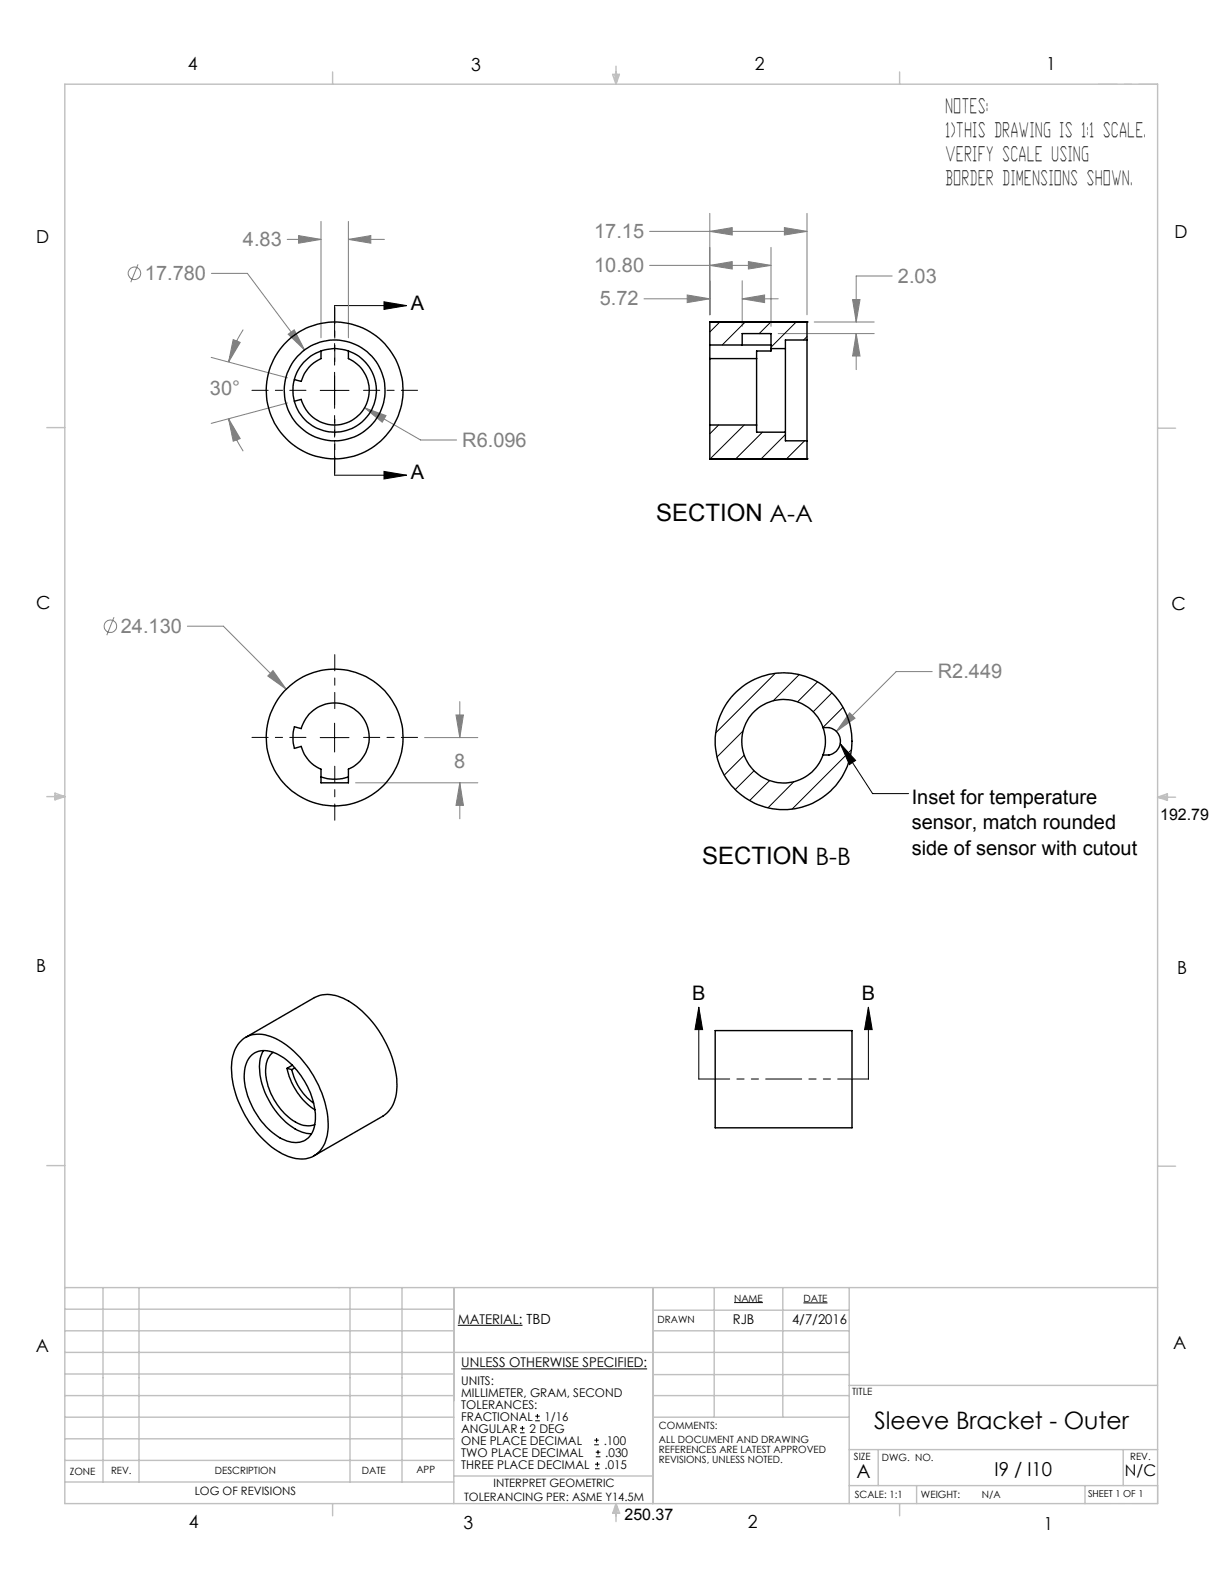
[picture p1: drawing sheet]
<svg xmlns="http://www.w3.org/2000/svg" width="216mm" height="279mm" viewBox="0 0 216 279" stroke-linecap="round" stroke-linejoin="round" font-family="sans-serif">
<g fill="none" stroke="#808080" stroke-width=".18">
<path d="M56.6 39.1v20.5M61.5 39.1v20.5M125.2 37.6v17.9M142.3 37.6v17.9M24.3 46.6l-1.2 3.2M37.3 48.2h6.3l10.1 13.5M41.1 59.9l1.3 .5-2.1 3.5zM42.9 58.1a19.6 19.6 0 0 0-2.6 5.8M50.7 42.2h5.9M50.8 58.9l1.1-.7 1.8 3.5zM52.7 41.6l3.9 .6-3.9 .7zM61.5 42.2l3.9-.6v1.3z"/>
<path d="M61.5 42.2h6.3M113.6 52.7h11.6M114.6 40.8h27.7M114.6 46.8h21.4M121.2 52l4 .7-4 .7zM125.2 40.8l4-.7v1.4zM125.2 46.8l4-.7v1.3zM130.9 52.7l4-.7v1.4zM130.9 49.5v8.1M130.9 52.7h6.4M132 46.1l4 .7-4 .6zM136 43.6v14"/>
<path d="M137.3 58.8h16.9M138.4 40.1l3.9 .7-3.9 .7zM143.6 56.8h10.6M150.4 52.8h1.3l-.7 4zM151 58.8l.7 4h-1.3zM151 58.8v6.4M157.4 48.7h-6.4v8.1M37.3 63l13.4 3.6M40.3 73.9l2.1 3.5-1.3 .4zM40.3 73.9a19.6 19.6 0 0 0 2.6 5.7M50.7 71.1l-13.4 3.6M64.3 71.9l3.8 1.4-.7 1.2z"/>
<path d="M64.3 71.9l9.9 5.7h6.3M20.1 108.9l-1.3 3.1M33.1 110.5h6.3l11.1 11.1M48.2 118.3l2.3 3.3-3.3-2.4zM164.4 118.5h-6.3l-10.6 10.5M62.7 138.1h21.6M74.9 130.1h9.4M80.4 126.1h1.3l-.6 4zM81.1 138.1l.6 4h-1.3zM81.1 123.8v6.3M81.1 138.1v6.3M149.9 125.7l.9 1-3.3 2.3z"/>
<circle cx="23.7" cy="48.2" r="1.11"/>
<circle cx="19.5" cy="110.5" r="1.1"/>
</g>
<g fill="none" stroke="#000" stroke-width=".18">
<path d="M59 53.9h12.7M67.7 53.2l4 .7-4 .7zM56.5 68.9h5.1M59 66.3v5.1M59 83.8h12.7M67.7 83.1l4 .7-4 .7zM56.5 130.1h5.1M59 127.6v5M148.2 131.2l2.7 2.9-1.1 .8zM148.2 131.2l5.7 8.8h6.4M123.3 177.7l.6 3.9h-1.3zM123.3 177.7v12.7"/>
<path d="M153.2 177.7l.6 3.9h-1.3zM153.2 177.7v12.7M80.7 233.8h11.5M129.5 229.8h5.1M141.7 229.8h4.3M81.4 241.5h32.7M91.7 252.7h.8M91.7 251.9h.8M92.1 251.5v.8M94.4 250.6h.8M94.4 249.8h.8M94.8 249.4v.8"/>
<path d="M104.8 254.8h.8M104.8 254h.8M105 259.1h.8M105 258.3h.8M105.1 257h.8M105.1 256.2h.8M105.2 253.6v.9M105.4 257.9v.8M105.5 255.8v.8"/>
</g>
<path d="M54 68.8h-9.6M59 63.8v-9.6M59 73.9v9.6M64.1 68.8h9.6M54 130.1h-9.6M59 125v-9.5M59 135.2v9.5M64.1 130.1h9.6" fill="none" stroke="#000" stroke-width=".18" stroke-dasharray="15.2 1.3 1.3 1.3" stroke-dashoffset="12.4"/>
<path d="M59 53.9v29.9M153.2 190.3h-29.9" fill="none" stroke="#000" stroke-width=".18" stroke-dasharray="6.3 1.3 1.3 1.3 1.3 1.3" stroke-dashoffset=".9"/>
<path d="M191.4 265.2h12.8" fill="none" stroke="#c0c0c0" stroke-width=".18" stroke-dasharray="15.2 1.3 1.3 1.3" stroke-dashoffset="10.7"/>
<path d="M204.2 265.2v-3.2" fill="none" stroke="#c0c0c0" stroke-width=".18" stroke-dasharray="15.2 1.3 1.3 1.3"/>
<path d="M193.7 14.8h10.5" fill="none" stroke="#c0c0c0" stroke-width=".18" stroke-dasharray="15.2 1.3 1.3 1.3" stroke-dashoffset="11.9"/>
<g fill="none" stroke="#c0c0c0" stroke-width=".25">
<path d="M11.4 14.9h192.8v250.3h-192.8zM58.7 12.7v2.2M108.1 13.1h1.2l-.6 1.8zM108.4 13.1l.3 1.8M108.7 11.7v3.2M108.9 13.1l-.2 1.8M158.7 12.7v2.2M8.3 75.4h3.1M204.2 75.5h3.2M9.7 139.9l1.7 .6-1.7 .6zM8.3 140.5h3.1M9.7 140.3l1.7 .2"/>
<path d="M11.4 140.5l-1.7 .3M204.2 140.6h3.2M204.2 140.6l1.7-.6v1.2zM204.2 140.6l1.7 .3M205.9 140.4l-1.7 .2M8.3 205.6h3.1M204.2 205.7h3.2M11.4 227.1h192.8M11.4 234.7h68.6M11.4 238.5h138.4M11.4 230.9h68.6M18.2 227.1v34.3"/>
<path d="M24.5 227.1v34.3M61.7 227.1v34.3M70.9 227.1v34.3M80 227.1v38.1M115.1 227.1v38.1M115.1 231.1h34.7M115.1 234.7h34.7M126 227.1v22.9M138.1 227.1v22.9M149.8 227.1v38.1M11.4 257.6h68.6M11.4 250h68.6"/>
<path d="M11.4 246.2h68.6M11.4 253.8h68.6M11.4 242.4h68.6M115.1 250h34.7M115.1 242.5h34.7M115.1 246.2h34.7M149.8 255.7h54.4M149.8 244.4h54.4M154.9 255.7v6.3M198.1 255.7v6.3M11.4 261.4h68.6M58.7 265.2v2.2"/>
<path d="M80 260.4h35.1M108.7 265.2v3.2M108.7 265.2l.6 1.7h-1.2zM108.7 265.2l.2 1.7M108.7 265.2l-.3 1.7M149.8 262h54.4M158.7 265.2v2.2M161.7 262v3.2M191.4 262v3.2"/>
</g>
<path d="M67.7 53.2l4 .7-4 .7zM67.7 83.1l4 .7-4 .7zM153.2 177.7l.6 3.9h-1.3zM123.3 177.7l.6 3.9h-1.3zM148.2 131.2l2.7 2.9-1.1 .8z" fill="#000"/>
<path d="M50.8 58.9l2.9 2.8-1.8-3.5zM64.3 71.9l3.1 2.6 .7-1.2zM41.1 59.9l1.3 .5-2.1 3.5zM40.3 73.9l2.1 3.5-1.3 .4zM52.7 41.6l3.9 .6-3.9 .7zM61.5 42.2l3.9-.6v1.3zM80.4 126.1h1.3l-.6 4zM81.1 138.1l.6 4h-1.3zM48.2 118.3l-1 .9 3.3 2.4zM125.2 40.8l4-.7v1.4zM138.4 40.1l3.9 .7-3.9 .7zM121.2 52l4 .7-4 .7zM130.9 52.7l4-.7v1.4zM125.2 46.8l4-.7v1.3zM132 46.1l4 .7-4 .6zM150.4 52.8h1.3l-.7 4zM151 58.8l.7 4h-1.3zM149.9 125.7l-2.4 3.3 3.3-2.3z" fill="#808080"/>
<g fill="none" stroke="#000" stroke-width=".25">
<path d="M125.2 56.8h.1M125.2 56.8h17.1M125.2 56.8v6.5M142.3 56.8h.1M142.3 60v17.8M142.3 56.8v3.2M142.3 60h-3.8v1.5M56.6 61.9v1.4a6.2 6.2 0 0 0-3.5 4l-1.2-.3M61.5 61.9v1.4a6.1 6.1 0 0 1 1.5 10.2 6.1 6.1 0 0 1-9.9-3.1l-1.2 .4M125.2 63.3v11.7M125.2 75v5.9M125.2 60.9h10.8"/>
<path d="M125.2 75h8.3M125.2 63.3h8.3M130.9 60.9v-2.1h5.1v2.7M133.5 63.3v11.7M133.5 75v1.2h5M136 61.5v.4h-2.5v1.4M136 61.5h2.5M138.5 61.5v14.7M138.5 76.2v1.6h3.8M142.3 77.8v3.1M125.2 80.9h.1M125.2 80.9h17.1"/>
<path d="M142.3 80.9h.1M51.9 128.2l1.2 .3a6.1 6.1 0 0 1 9.9-3 6.1 6.1 0 0 1-1.5 10.2v2.4h-4.9v-2.4a6 6 0 0 1-3.5-4l-1.2 .3a7.5 7.5 0 0 1 0-3.8zM56.6 137.1a7.6 7.6 0 0 0 4.9 0M145.2 128.3a7.4 7.4 0 0 0-11.4-3.5 7.4 7.4 0 0 0 0 11.9 7.4 7.4 0 0 0 11.4-3.5M145.2 128.3a2.71 2.71 0 0 1 2.1 .5 2.46 2.46 0 0 1 .9 2.5 2.46 2.46 0 0 1-2 1.9h-1M145.2 128.3a7 7 0 0 1 0 4.9M42.8 183.3a5.4 5.4 0 0 1 5.8-.1 18.3 18.3 0 0 1 9.3 16.1 5.2 5.2 0 0 1-3.6 5 8 8 0 0 1-6.4-2 19.3 19.3 0 0 1-7.1-14 6.3 6.3 0 0 1 2-5zM43.3 183l12.2-7a6.1 6.1 0 0 1 6 .6 19 19 0 0 1 8.5 14.9 5.9 5.9 0 0 1-2.5 5.4l-12.1 7M44.2 186.3a3.9 3.9 0 0 1 4.9-.2 13.6 13.6 0 0 1 6.5 11.8 3.6 3.6 0 0 1-5.4 3.2 13.2 13.2 0 0 1-7.1-12.3l.5-1.6zM46.5 185.3a7.9 7.9 0 0 0-.1 6.4 12.9 12.9 0 0 0 6.9 8l1.6 .3M48.2 185.6a4.2 4.2 0 0 0-1.3 4.1 11.3 11.3 0 0 0 5.9 8.6 3.7 3.7 0 0 0 2.7 .1M50.6 188.5a11.6 11.6 0 0 0 5 7.3"/>
<path d="M50.6 188.5l.9 .2M51.5 188.7a10.1 10.1 0 0 0 3.8 5.9M51.6 187.9l-1 .6M52 188.4l-.5 .3M126.2 181.8h24.1v17.1h-24.1z"/>
<circle cx="59" cy="68.9" r="12.1"/>
<circle cx="59" cy="68.9" r="7.4"/>
<circle cx="59" cy="68.9" r="8.9"/>
<circle cx="59" cy="130.1" r="12.1"/>
<circle cx="138.2" cy="130.7" r="12.1"/>
</g>
<g fill="none" stroke="#000" stroke-width=".18">
<path d="M127 56.8l-1.8 1.8M131.4 56.8l-4 4.1M136 56.8l-2.1 2M140.4 56.8l-4.4 4.4M142.3 59.4l-.6 .6M126.8 75l-1.6 1.5M131.3 75l-6 5.9M134.5 76.2l-4.7 4.7M138.5 76.7l-4.2 4.2M141.9 77.8l-3.2 3.1M136.7 118.8l-10.4 10.5M141 119l-4.6 4.6"/>
<path d="M131.1 128.9l-4.6 4.6M131.3 133.2l-3.6 3.5M133 136l-3.3 3.3M135.7 137.7l-3.5 3.5M140.1 137.9l-4.6 4.6M144.2 120.3l-3.5 3.5M146.8 122.2l-3.4 3.4M148.7 124.8l-3.5 3.5M149 133.4l-9.3 9.3M150.2 132.3l-.4 .4"/>
</g>
<g font-size="4.2">
<text x="115.7" y="92">SECTION A-A</text>
<text x="123.9" y="152.5">SECTION B-B</text>
<text x="154.2" y="252.1">Sleeve Bracket - Outer</text>
</g>
<g font-size="3.5">
<text x="166.9" y="19.9">NOTES:</text>
<text x="166.9" y="24.2">1)THIS DRAWING IS 1:1 SCALE.</text>
<text x="166.9" y="28.4">VERIFY SCALE USING</text>
<text x="166.9" y="32.6">BORDER DIMENSIONS SHOWN.</text>
<text x="72.5" y="54.6">A</text>
<text x="72.5" y="84.6">A</text>
<text x="160.8" y="141.8">Inset for temperature</text>
<text x="160.8" y="146.3">sensor, match rounded</text>
<text x="160.8" y="150.8">side of sensor with cutout</text>
<text x="122.1" y="176.4">B</text>
<text x="152" y="176.4">B</text>
</g>
<g font-size="3.5" fill="#808080">
<text x="104.8" y="42">17.15</text>
<text x="42.9" y="43.4">4.83</text>
<text x="104.8" y="48">10.80</text>
<text x="25.6" y="49.4">17.780</text>
<text x="105.8" y="53.9">5.72</text>
<text x="158.4" y="49.9">2.03</text>
<text x="37" y="69.6">30°</text>
<text x="81.5" y="78.8">R6.096</text>
<text x="21.3" y="111.6">24.130</text>
<text x="165.4" y="119.6">R2.449</text>
<text x="80.1" y="135.5">8</text>
</g>
<g font-size="3.4">
<text x="151.1" y="260.7">A</text>
<text x="175.4" y="260.4">I9 / I10</text>
</g>
<g font-size="3.2">
<text x="33.1" y="12.3">4</text>
<text x="83.1" y="12.4">3</text>
<text x="133.1" y="12.3">2</text>
<text x="184.6" y="12.4">1</text>
<text x="207.1" y="41.9">D</text>
<text x="6.4" y="42.8">D</text>
<text x="6.4" y="107.5">C</text>
<text x="206.6" y="107.6">C</text>
<text x="6.4" y="171.4">B</text>
<text x="207.7" y="171.8">B</text>
<text x="6.3" y="238.4">A</text>
<text x="206.9" y="238">A</text>
<text x="33.3" y="269.6">4</text>
<text x="81.8" y="269.6">3</text>
<text x="131.9" y="269.6">2</text>
<text x="184.1" y="269.9">1</text>
</g>
<g font-size="2.8">
<text x="204.6" y="144.6">192.79</text>
<text x="198.4" y="260.4">N/C</text>
<text x="110.2" y="268.2">250.37</text>
</g>
<g font-size="2.4">
<text x="80.7" y="233.5">MATERIAL: TBD</text>
<text x="129.3" y="233.5">RJB</text>
<text x="139.7" y="233.5">4/7/2016</text>
<text x="81.4" y="241.2">UNLESS OTHERWISE SPECIFIED:</text>
</g>
<g font-size="2.1">
<text x="81.4" y="244.2">UNITS:</text>
<text x="81.4" y="246.4">MILLIMETER, GRAM, SECOND</text>
<text x="81.4" y="248.5">TOLERANCES:</text>
<text x="81.4" y="250.6">FRACTIONAL</text>
<text x="96.1" y="250.6">1/16</text>
<text x="81.3" y="256.9">TWO PLACE DECIMAL</text>
<text x="81.3" y="254.8">ONE PLACE DECIMAL</text>
<text x="81.4" y="252.7">ANGULAR</text>
<text x="93.4" y="252.7">2 DEG</text>
<text x="106.5" y="254.8">.100</text>
<text x="106.8" y="256.9">.030</text>
<text x="81.4" y="259.1">THREE PLACE DECIMAL</text>
<text x="106.6" y="259.1">.015</text>
</g>
<g font-size="2">
<text x="34.3" y="263.8">LOG OF REVISIONS</text>
<text x="87.1" y="262.2">INTERPRET GEOMETRIC</text>
<text x="81.9" y="264.7">TOLERANCING PER: ASME Y14.5M</text>
</g>
<g font-size="1.8">
<text x="116" y="233.3">DRAWN</text>
<text x="129.5" y="229.6">NAME</text>
<text x="141.7" y="229.6">DATE</text>
<text x="150.3" y="246">TITLE</text>
<text x="116.2" y="252">COMMENTS:</text>
<text x="116.2" y="254.5">ALL DOCUMENT AND DRAWING</text>
<text x="116.2" y="256.3">REFERENCES ARE LATEST APPROVED</text>
<text x="150.6" y="257.5">SIZE</text>
<text x="155.6" y="257.6">DWG. NO.</text>
<text x="199.4" y="257.5">REV.</text>
<text x="12.3" y="260.1">ZONE</text>
<text x="19.6" y="260">REV.</text>
<text x="37.9" y="260">DESCRIPTION</text>
<text x="63.8" y="260">DATE</text>
<text x="73.4" y="259.8">APP</text>
<text x="116.2" y="258.1">REVISIONS, UNLESS NOTED.</text>
<text x="150.8" y="264.3">SCALE: 1:1</text>
<text x="162.5" y="264.3">WEIGHT:</text>
<text x="173.2" y="264.3">N/A</text>
</g>
<text font-size="1.7" x="191.9" y="264.1">SHEET 1 OF 1</text>
</svg>
